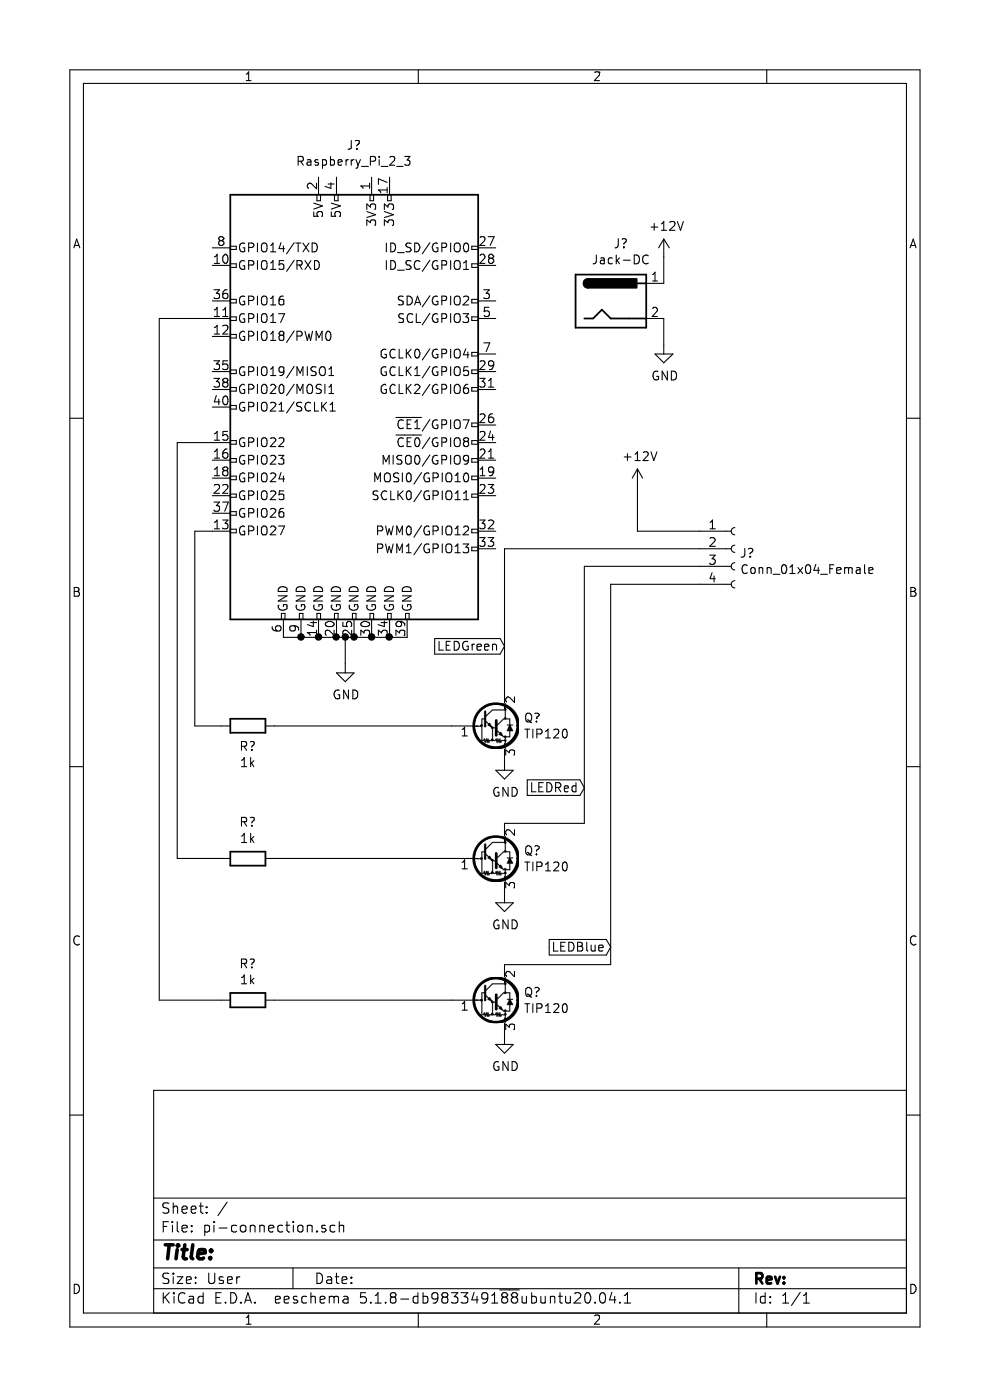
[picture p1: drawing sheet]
EESchema Schematic File Version 4
EELAYER 30 0
EELAYER END
$Descr User 5591 7890
encoding utf-8
Sheet 1 1
Title ""
Date ""
Rev ""
Comp ""
Comment1 ""
Comment2 ""
Comment3 ""
Comment4 ""
$EndDescr
$Comp
L Connector:Raspberry_Pi_2_3 J?
U 1 1
P 2000 2300
F 0 "J?" H 2000 3781 50  0000 C CNN
F 1 "Raspberry_Pi_2_3" H 2000 3690 50  0000 C CNN
F 2 "" H 2000 2300 50  0001 C CNN
F 3 "https://www.raspberrypi.org/documentation/hardware/raspberrypi/schematics/rpi_SCH_3bplus_1p0_reduced.pdf" H 2000 2300 50  0001 C CNN
	1    2000 2300
	1    0    0    -1  
$EndComp
$Comp
L Transistor_BJT:TIP120 Q?
U 1 1
P 2750 4100
F 0 "Q?" H 2957 4146 50  0000 L CNN
F 1 "TIP120" H 2957 4055 50  0000 L CNN
F 2 "Package_TO_SOT_THT:TO-220-3_Vertical" H 2950 4025 50  0001 L CIN
F 3 "https://www.onsemi.com/pub/Collateral/TIP120-D.PDF" H 2750 4100 50  0001 L CNN
	1    2750 4100
	1    0    0    -1  
$EndComp
$Comp
L Transistor_BJT:TIP120 Q?
U 1 1
P 2750 5650
F 0 "Q?" H 2957 5696 50  0000 L CNN
F 1 "TIP120" H 2957 5605 50  0000 L CNN
F 2 "Package_TO_SOT_THT:TO-220-3_Vertical" H 2950 5575 50  0001 L CIN
F 3 "https://www.onsemi.com/pub/Collateral/TIP120-D.PDF" H 2750 5650 50  0001 L CNN
	1    2750 5650
	1    0    0    -1  
$EndComp
Wire Wire Line
	2550 4100 1550 4100
Wire Wire Line
	2550 5650 1550 5650
$Comp
L Transistor_BJT:TIP120 Q?
U 1 1
P 2750 4850
F 0 "Q?" H 2957 4896 50  0000 L CNN
F 1 "TIP120" H 2957 4805 50  0000 L CNN
F 2 "Package_TO_SOT_THT:TO-220-3_Vertical" H 2950 4775 50  0001 L CIN
F 3 "https://www.onsemi.com/pub/Collateral/TIP120-D.PDF" H 2750 4850 50  0001 L CNN
	1    2750 4850
	1    0    0    -1  
$EndComp
$Comp
L power:GND #PWR?
U 1 1
P 2850 4300
F 0 "#PWR?" H 2850 4050 50  0001 C CNN
F 1 "GND" H 2855 4127 50  0000 C CNN
F 2 "" H 2850 4300 50  0001 C CNN
F 3 "" H 2850 4300 50  0001 C CNN
	1    2850 4300
	1    0    0    -1  
$EndComp
$Comp
L power:GND #PWR?
U 1 1
P 2850 5050
F 0 "#PWR?" H 2850 4800 50  0001 C CNN
F 1 "GND" H 2855 4877 50  0000 C CNN
F 2 "" H 2850 5050 50  0001 C CNN
F 3 "" H 2850 5050 50  0001 C CNN
	1    2850 5050
	1    0    0    -1  
$EndComp
$Comp
L power:GND #PWR?
U 1 1
P 2850 5850
F 0 "#PWR?" H 2850 5600 50  0001 C CNN
F 1 "GND" H 2855 5677 50  0000 C CNN
F 2 "" H 2850 5850 50  0001 C CNN
F 3 "" H 2850 5850 50  0001 C CNN
	1    2850 5850
	1    0    0    -1  
$EndComp
$Comp
L Connector:Conn_01x04_Female J?
U 1 1
P 4150 3100
F 0 "J?" H 4178 3076 50  0000 L CNN
F 1 "Conn_01x04_Female" H 4178 2985 50  0000 L CNN
F 2 "" H 4150 3100 50  0001 C CNN
F 3 "~" H 4150 3100 50  0001 C CNN
	1    4150 3100
	1    0    0    -1  
$EndComp
$Comp
L power:+12V #PWR?
U 1 1
P 3600 2750
F 0 "#PWR?" H 3600 2600 50  0001 C CNN
F 1 "+12V" H 3615 2923 50  0000 C CNN
F 2 "" H 3600 2750 50  0001 C CNN
F 3 "" H 3600 2750 50  0001 C CNN
	1    3600 2750
	1    0    0    -1  
$EndComp
Wire Wire Line
	3600 2750 3600 3000
Wire Wire Line
	3600 3000 3950 3000
Wire Wire Line
	2850 3900 2850 3100
Wire Wire Line
	2850 3100 3950 3100
Wire Wire Line
	2850 4650 3300 4650
Wire Wire Line
	3300 4650 3300 3200
Wire Wire Line
	3300 3200 3950 3200
Wire Wire Line
	2850 5450 3450 5450
Wire Wire Line
	3450 5450 3450 3300
Wire Wire Line
	3450 3300 3950 3300
Wire Wire Line
	2550 4850 1550 4850
Wire Wire Line
	1200 3000 1100 3000
Wire Wire Line
	1100 3000 1100 4100
Wire Wire Line
	1200 2500 1000 2500
Wire Wire Line
	1000 2500 1000 4850
Wire Wire Line
	900  1800 1200 1800
Wire Wire Line
	900  1800 900  5650
$Comp
L Device:R R?
U 1 1
P 1400 4100
F 0 "R?" V 1515 4100 50  0000 C CNN
F 1 "1k" V 1606 4100 50  0000 C CNN
F 2 "" V 1330 4100 50  0001 C CNN
F 3 "~" H 1400 4100 50  0001 C CNN
	1    1400 4100
	0    1    1    0   
$EndComp
Wire Wire Line
	1250 4100 1100 4100
$Comp
L Device:R R?
U 1 1
P 1400 4850
F 0 "R?" V 1193 4850 50  0000 C CNN
F 1 "1k" V 1284 4850 50  0000 C CNN
F 2 "" V 1330 4850 50  0001 C CNN
F 3 "~" H 1400 4850 50  0001 C CNN
	1    1400 4850
	0    1    1    0   
$EndComp
Wire Wire Line
	1250 4850 1000 4850
$Comp
L Device:R R?
U 1 1
P 1400 5650
F 0 "R?" V 1193 5650 50  0000 C CNN
F 1 "1k" V 1284 5650 50  0000 C CNN
F 2 "" V 1330 5650 50  0001 C CNN
F 3 "~" H 1400 5650 50  0001 C CNN
	1    1400 5650
	0    1    1    0   
$EndComp
Wire Wire Line
	1250 5650 900  5650
Wire Wire Line
	1600 3600 1700 3600
Connection ~ 1700 3600
Wire Wire Line
	1700 3600 1800 3600
Connection ~ 1800 3600
Wire Wire Line
	1800 3600 1900 3600
Connection ~ 1900 3600
Wire Wire Line
	1900 3600 1950 3600
Connection ~ 2000 3600
Wire Wire Line
	2000 3600 2100 3600
Connection ~ 2100 3600
Wire Wire Line
	2100 3600 2200 3600
Connection ~ 2200 3600
Wire Wire Line
	2200 3600 2300 3600
$Comp
L power:GND #PWR?
U 1 1
P 1950 3750
F 0 "#PWR?" H 1950 3500 50  0001 C CNN
F 1 "GND" H 1955 3577 50  0000 C CNN
F 2 "" H 1950 3750 50  0001 C CNN
F 3 "" H 1950 3750 50  0001 C CNN
	1    1950 3750
	1    0    0    -1  
$EndComp
Wire Wire Line
	1950 3600 1950 3750
Connection ~ 1950 3600
Wire Wire Line
	1950 3600 2000 3600
$Comp
L Connector:Jack-DC J?
U 1 1
P 3450 1700
F 0 "J?" H 3507 2025 50  0000 C CNN
F 1 "Jack-DC" H 3507 1934 50  0000 C CNN
F 2 "" H 3500 1660 50  0001 C CNN
F 3 "~" H 3500 1660 50  0001 C CNN
	1    3450 1700
	1    0    0    -1  
$EndComp
$Comp
L power:+12V #PWR?
U 1 1
P 3750 1450
F 0 "#PWR?" H 3750 1300 50  0001 C CNN
F 1 "+12V" H 3765 1623 50  0000 C CNN
F 2 "" H 3750 1450 50  0001 C CNN
F 3 "" H 3750 1450 50  0001 C CNN
	1    3750 1450
	1    0    0    -1  
$EndComp
$Comp
L power:GND #PWR?
U 1 1
P 3750 1950
F 0 "#PWR?" H 3750 1700 50  0001 C CNN
F 1 "GND" H 3755 1777 50  0000 C CNN
F 2 "" H 3750 1950 50  0001 C CNN
F 3 "" H 3750 1950 50  0001 C CNN
	1    3750 1950
	1    0    0    -1  
$EndComp
Wire Wire Line
	3750 1600 3750 1450
Wire Wire Line
	3750 1800 3750 1950
Text GLabel 2850 3650 0    50   Input ~ 0
LEDGreen
Text GLabel 3300 4450 0    50   Input ~ 0
LEDRed
Text GLabel 3450 5350 0    50   Input ~ 0
LEDBlue
$EndSCHEMATC
